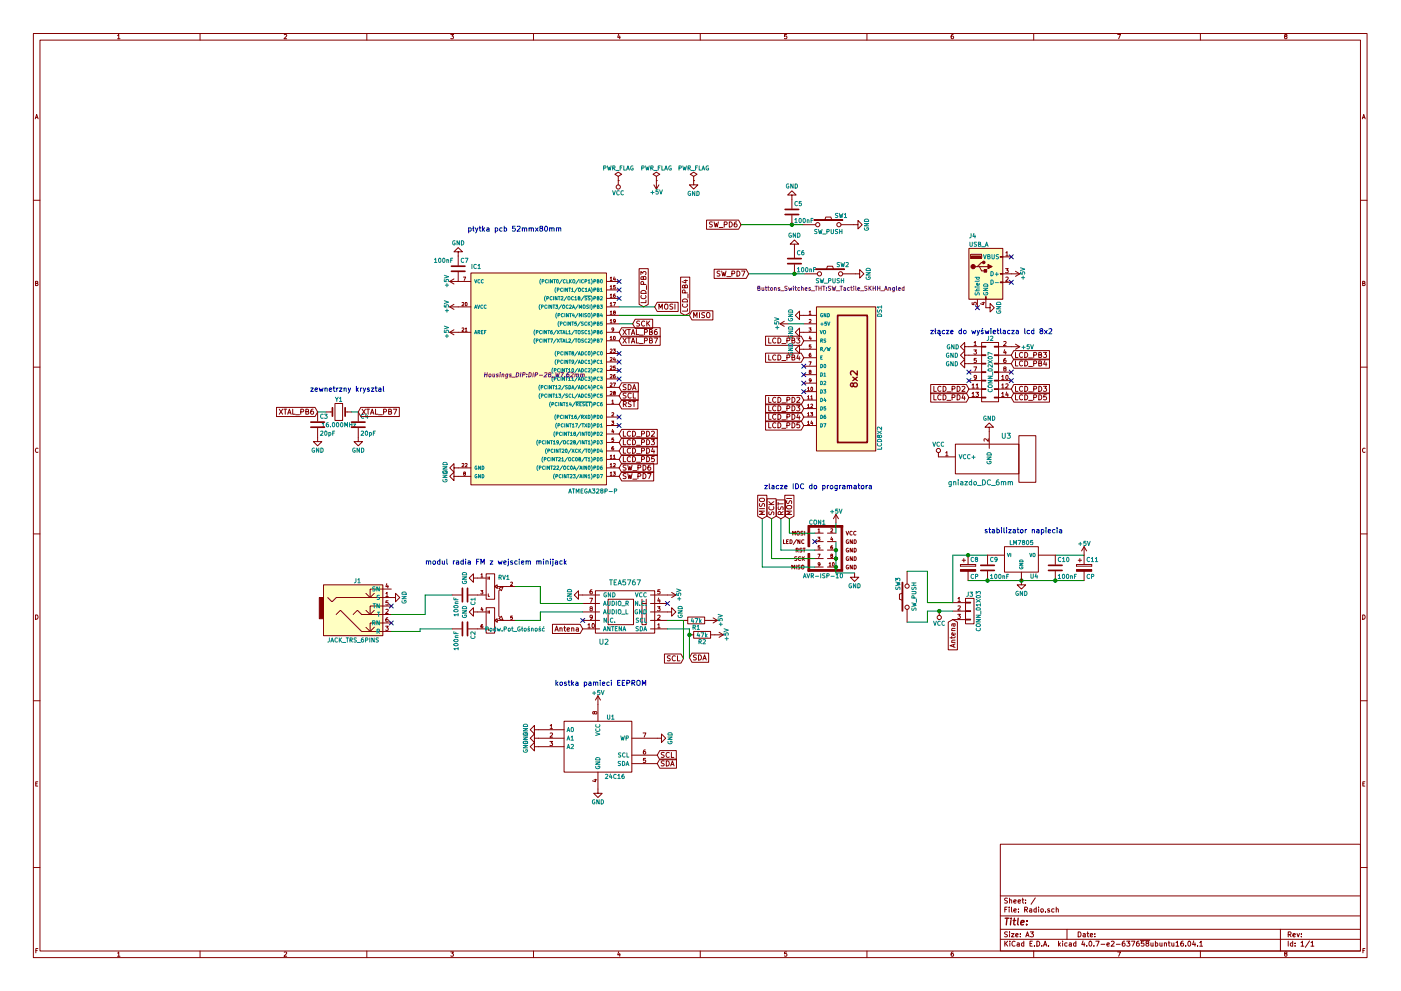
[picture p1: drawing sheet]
EESchema Schematic File Version 2
LIBS:Radio-rescue
LIBS:Radio-cache
EELAYER 25 0
EELAYER END
$Descr A3 16535 11693
encoding utf-8
Sheet 1 1
Title ""
Date ""
Rev ""
Comp ""
Comment1 ""
Comment2 ""
Comment3 ""
Comment4 ""
$EndDescr
$Comp
L AVR-ISP-10 CON1
U 1 1
P 9820 6490
F 0 "CON1" H 9650 6820 50  0000 C CNN
F 1 "AVR-ISP-10" H 9480 6160 50  0000 L BNN
F 2 "Connectors:IDC_Header_Straight_10pins" V 9070 6540 50  0001 C CNN
F 3 "" H 9820 6490 50  0000 C CNN
	1    9820 6490
	1    0    0    -1  
$EndComp
$Comp
L GND #PWR01
U 1 1
P 10090 6760
F 0 "#PWR01" H 10090 6510 50  0001 C CNN
F 1 "GND" H 10090 6610 50  0000 C CNN
F 2 "" H 10090 6760 50  0000 C CNN
F 3 "" H 10090 6760 50  0000 C CNN
	1    10090 6760
	1    0    0    -1  
$EndComp
$Comp
L +5V #PWR02
U 1 1
P 9870 6170
F 0 "#PWR02" H 9870 6020 50  0001 C CNN
F 1 "+5V" H 9870 6310 50  0000 C CNN
F 2 "" H 9870 6170 50  0000 C CNN
F 3 "" H 9870 6170 50  0000 C CNN
	1    9870 6170
	1    0    0    -1  
$EndComp
NoConn ~ 9620 6390
Text GLabel 9000 6120 1    60   Input ~ 0
MISO
Text GLabel 8140 3720 2    60   Input ~ 0
MISO
Text GLabel 9110 6120 1    60   Input ~ 0
SCK
Text GLabel 7470 3820 2    60   Input ~ 0
SCK
Text GLabel 9220 6120 1    60   Input ~ 0
RST
Text GLabel 9320 6120 1    60   Input ~ 0
MOSI
Text GLabel 7310 4770 2    60   Input ~ 0
RST
Text GLabel 7730 3620 2    60   Input ~ 0
MOSI
$Comp
L LCD8X2 DS1
U 1 1
P 9990 4470
F 0 "DS1" H 9190 4870 50  0000 C CNN
F 1 "LCD8X2" H 10690 4870 50  0000 C CNN
F 2 "" H 9990 4420 50  0001 C CIN
F 3 "" H 9990 4470 50  0000 C CNN
	1    9990 4470
	0    1    1    0   
$EndComp
$Comp
L GND #PWR03
U 1 1
P 9490 3720
F 0 "#PWR03" H 9490 3470 50  0001 C CNN
F 1 "GND" H 9490 3570 50  0000 C CNN
F 2 "" H 9490 3720 50  0000 C CNN
F 3 "" H 9490 3720 50  0000 C CNN
	1    9490 3720
	0    1    1    0   
$EndComp
$Comp
L +5V #PWR04
U 1 1
P 9310 3820
F 0 "#PWR04" H 9310 3670 50  0001 C CNN
F 1 "+5V" H 9310 3960 50  0000 C CNN
F 2 "" H 9310 3820 50  0000 C CNN
F 3 "" H 9310 3820 50  0000 C CNN
	1    9310 3820
	0    -1   -1   0   
$EndComp
$Comp
L GND #PWR05
U 1 1
P 9490 3920
F 0 "#PWR05" H 9490 3670 50  0001 C CNN
F 1 "GND" H 9490 3770 50  0000 C CNN
F 2 "" H 9490 3920 50  0000 C CNN
F 3 "" H 9490 3920 50  0000 C CNN
	1    9490 3920
	0    1    1    0   
$EndComp
Text GLabel 9490 4020 0    60   Input ~ 0
LCD_PB3
$Comp
L GND #PWR06
U 1 1
P 9490 4120
F 0 "#PWR06" H 9490 3870 50  0001 C CNN
F 1 "GND" H 9490 3970 50  0000 C CNN
F 2 "" H 9490 4120 50  0000 C CNN
F 3 "" H 9490 4120 50  0000 C CNN
	1    9490 4120
	0    1    1    0   
$EndComp
Text GLabel 9490 4220 0    60   Input ~ 0
LCD_PB4
NoConn ~ 9490 4320
NoConn ~ 9490 4420
NoConn ~ 9490 4520
NoConn ~ 9490 4620
Text GLabel 9490 4720 0    60   Input ~ 0
LCD_PD2
Text GLabel 9490 4820 0    60   Input ~ 0
LCD_PD3
Text GLabel 9490 4920 0    60   Input ~ 0
LCD_PD4
Text GLabel 9490 5020 0    60   Input ~ 0
LCD_PD5
Text GLabel 7600 3620 1    60   Input ~ 0
LCD_PB3
Text GLabel 8090 3720 1    60   Input ~ 0
LCD_PB4
Text GLabel 7310 5120 2    60   Input ~ 0
LCD_PD2
Text GLabel 7310 5220 2    60   Input ~ 0
LCD_PD3
Text GLabel 7310 5320 2    60   Input ~ 0
LCD_PD4
Text GLabel 7310 5420 2    60   Input ~ 0
LCD_PD5
$Comp
L Crystal Y1
U 1 1
P 4000 4860
F 0 "Y1" H 4000 5010 50  0000 C CNN
F 1 "16.000MHz" H 4000 4710 50  0000 C CNN
F 2 "Crystals:Crystal_HC18-U_Vertical" H 4000 4860 50  0001 C CNN
F 3 "" H 4000 4860 50  0000 C CNN
	1    4000 4860
	1    0    0    -1  
$EndComp
$Comp
L C C3
U 1 1
P 3750 5010
F 0 "C3" H 3775 5110 50  0000 L CNN
F 1 "20pF" H 3775 4910 50  0000 L CNN
F 2 "Capacitors_THT:CP_Radial_Tantal_D4.5mm_P2.50mm" H 3788 4860 50  0001 C CNN
F 3 "" H 3750 5010 50  0000 C CNN
	1    3750 5010
	1    0    0    -1  
$EndComp
$Comp
L C C4
U 1 1
P 4230 5010
F 0 "C4" H 4255 5110 50  0000 L CNN
F 1 "20pF" H 4255 4910 50  0000 L CNN
F 2 "Capacitors_THT:CP_Radial_Tantal_D4.5mm_P2.50mm" H 4268 4860 50  0001 C CNN
F 3 "" H 4230 5010 50  0000 C CNN
	1    4230 5010
	1    0    0    -1  
$EndComp
$Comp
L GND #PWR07
U 1 1
P 3750 5160
F 0 "#PWR07" H 3750 4910 50  0001 C CNN
F 1 "GND" H 3750 5010 50  0000 C CNN
F 2 "" H 3750 5160 50  0000 C CNN
F 3 "" H 3750 5160 50  0000 C CNN
	1    3750 5160
	1    0    0    -1  
$EndComp
$Comp
L GND #PWR08
U 1 1
P 4230 5160
F 0 "#PWR08" H 4230 4910 50  0001 C CNN
F 1 "GND" H 4230 5010 50  0000 C CNN
F 2 "" H 4230 5160 50  0000 C CNN
F 3 "" H 4230 5160 50  0000 C CNN
	1    4230 5160
	1    0    0    -1  
$EndComp
Text GLabel 3750 4860 0    60   Input ~ 0
XTAL_PB6
Text GLabel 4230 4860 2    60   Input ~ 0
XTAL_PB7
Text GLabel 7310 3920 2    60   Input ~ 0
XTAL_PB6
Text GLabel 7310 4020 2    60   Input ~ 0
XTAL_PB7
$Comp
L ATMEGA328P-P IC1
U 1 1
P 6310 4420
F 0 "IC1" H 5560 5670 50  0000 L BNN
F 1 "ATMEGA328P-P" H 6710 3020 50  0000 L BNN
F 2 "Housings_DIP:DIP-28_W7.62mm" H 6310 4420 50  0000 C CIN
F 3 "" H 6310 4420 50  0000 C CNN
	1    6310 4420
	1    0    0    -1  
$EndComp
$Comp
L GND #PWR09
U 1 1
P 5410 5520
F 0 "#PWR09" H 5410 5270 50  0001 C CNN
F 1 "GND" H 5410 5370 50  0000 C CNN
F 2 "" H 5410 5520 50  0000 C CNN
F 3 "" H 5410 5520 50  0000 C CNN
	1    5410 5520
	0    1    1    0   
$EndComp
$Comp
L GND #PWR010
U 1 1
P 5410 5620
F 0 "#PWR010" H 5410 5370 50  0001 C CNN
F 1 "GND" H 5410 5470 50  0000 C CNN
F 2 "" H 5410 5620 50  0000 C CNN
F 3 "" H 5410 5620 50  0000 C CNN
	1    5410 5620
	0    1    1    0   
$EndComp
$Comp
L +5V #PWR011
U 1 1
P 5410 3920
F 0 "#PWR011" H 5410 3770 50  0001 C CNN
F 1 "+5V" H 5410 4060 50  0000 C CNN
F 2 "" H 5410 3920 50  0000 C CNN
F 3 "" H 5410 3920 50  0000 C CNN
	1    5410 3920
	0    -1   -1   0   
$EndComp
$Comp
L +5V #PWR012
U 1 1
P 5410 3620
F 0 "#PWR012" H 5410 3470 50  0001 C CNN
F 1 "+5V" H 5410 3760 50  0000 C CNN
F 2 "" H 5410 3620 50  0000 C CNN
F 3 "" H 5410 3620 50  0000 C CNN
	1    5410 3620
	0    -1   -1   0   
$EndComp
$Comp
L +5V #PWR013
U 1 1
P 5410 3320
F 0 "#PWR013" H 5410 3170 50  0001 C CNN
F 1 "+5V" H 5410 3460 50  0000 C CNN
F 2 "" H 5410 3320 50  0000 C CNN
F 3 "" H 5410 3320 50  0000 C CNN
	1    5410 3320
	0    -1   -1   0   
$EndComp
$Comp
L SW_PUSH SW2
U 1 1
P 9800 3230
F 0 "SW2" H 9950 3340 50  0000 C CNN
F 1 "SW_PUSH" H 9800 3150 50  0000 C CNN
F 2 "Buttons_Switches_THT:SW_Tactile_SKHH_Angled" H 9810 3060 50  0000 C CNN
F 3 "" H 9800 3230 50  0000 C CNN
	1    9800 3230
	1    0    0    -1  
$EndComp
$Comp
L GND #PWR014
U 1 1
P 10100 3230
F 0 "#PWR014" H 10100 2980 50  0001 C CNN
F 1 "GND" H 10100 3080 50  0000 C CNN
F 2 "" H 10100 3230 50  0000 C CNN
F 3 "" H 10100 3230 50  0000 C CNN
	1    10100 3230
	0    -1   -1   0   
$EndComp
$Comp
L C C6
U 1 1
P 9380 3080
F 0 "C6" H 9405 3180 50  0000 L CNN
F 1 "100nF" H 9405 2980 50  0000 L CNN
F 2 "Capacitors_THT:CP_Radial_Tantal_D4.5mm_P2.50mm" H 9418 2930 50  0001 C CNN
F 3 "" H 9380 3080 50  0000 C CNN
	1    9380 3080
	1    0    0    -1  
$EndComp
$Comp
L GND #PWR015
U 1 1
P 9380 2930
F 0 "#PWR015" H 9380 2680 50  0001 C CNN
F 1 "GND" H 9380 2780 50  0000 C CNN
F 2 "" H 9380 2930 50  0000 C CNN
F 3 "" H 9380 2930 50  0000 C CNN
	1    9380 2930
	-1   0    0    1   
$EndComp
$Comp
L SW_PUSH SW1
U 1 1
P 9780 2650
F 0 "SW1" H 9930 2760 50  0000 C CNN
F 1 "SW_PUSH" H 9780 2570 50  0000 C CNN
F 2 "Buttons_Switches_THT:SW_Tactile_SKHH_Angled" H 9780 2650 50  0001 C CNN
F 3 "" H 9780 2650 50  0000 C CNN
	1    9780 2650
	1    0    0    -1  
$EndComp
$Comp
L GND #PWR016
U 1 1
P 10080 2650
F 0 "#PWR016" H 10080 2400 50  0001 C CNN
F 1 "GND" H 10080 2500 50  0000 C CNN
F 2 "" H 10080 2650 50  0000 C CNN
F 3 "" H 10080 2650 50  0000 C CNN
	1    10080 2650
	0    -1   -1   0   
$EndComp
$Comp
L C C5
U 1 1
P 9350 2500
F 0 "C5" H 9375 2600 50  0000 L CNN
F 1 "100nF" H 9375 2400 50  0000 L CNN
F 2 "Capacitors_THT:CP_Radial_Tantal_D4.5mm_P2.50mm" H 9388 2350 50  0001 C CNN
F 3 "" H 9350 2500 50  0000 C CNN
	1    9350 2500
	1    0    0    -1  
$EndComp
$Comp
L GND #PWR017
U 1 1
P 9350 2350
F 0 "#PWR017" H 9350 2100 50  0001 C CNN
F 1 "GND" H 9350 2200 50  0000 C CNN
F 2 "" H 9350 2350 50  0000 C CNN
F 3 "" H 9350 2350 50  0000 C CNN
	1    9350 2350
	-1   0    0    1   
$EndComp
Text GLabel 8750 2650 0    60   Input ~ 0
SW_PD6
Text GLabel 8840 3230 0    60   Input ~ 0
SW_PD7
Text GLabel 7310 5520 2    60   Input ~ 0
SW_PD6
Text GLabel 7310 5620 2    60   Input ~ 0
SW_PD7
$Comp
L TEA5767-RESCUE-Radio U2
U 1 1
P 7730 7620
F 0 "U2" H 7130 7670 60  0000 C CNN
F 1 "TEA5767" H 7380 8370 60  0000 C CNN
F 2 "custom:TEA5767" H 7530 7670 60  0001 C CNN
F 3 "" H 7530 7670 60  0001 C CNN
	1    7730 7620
	1    0    0    -1  
$EndComp
$Comp
L GND #PWR018
U 1 1
P 7880 7220
F 0 "#PWR018" H 7880 6970 50  0001 C CNN
F 1 "GND" H 7880 7070 50  0000 C CNN
F 2 "" H 7880 7220 50  0000 C CNN
F 3 "" H 7880 7220 50  0000 C CNN
	1    7880 7220
	0    -1   -1   0   
$EndComp
$Comp
L GND #PWR019
U 1 1
P 6880 7020
F 0 "#PWR019" H 6880 6770 50  0001 C CNN
F 1 "GND" H 6880 6870 50  0000 C CNN
F 2 "" H 6880 7020 50  0000 C CNN
F 3 "" H 6880 7020 50  0000 C CNN
	1    6880 7020
	0    1    1    0   
$EndComp
NoConn ~ 7880 7120
NoConn ~ 6880 7320
$Comp
L +5V #PWR020
U 1 1
P 7880 7020
F 0 "#PWR020" H 7880 6870 50  0001 C CNN
F 1 "+5V" H 7880 7160 50  0000 C CNN
F 2 "" H 7880 7020 50  0000 C CNN
F 3 "" H 7880 7020 50  0000 C CNN
	1    7880 7020
	0    1    1    0   
$EndComp
Text GLabel 6880 7420 0    60   Input ~ 0
Antena
$Comp
L R R1
U 1 1
P 8220 7320
F 0 "R1" V 8300 7320 50  0000 C CNN
F 1 "47k" V 8220 7320 50  0000 C CNN
F 2 "Resistors_THT:R_Axial_DIN0204_L3.6mm_D1.6mm_P7.62mm_Horizontal" V 8150 7320 50  0001 C CNN
F 3 "" H 8220 7320 50  0000 C CNN
	1    8220 7320
	0    1    1    0   
$EndComp
$Comp
L +5V #PWR021
U 1 1
P 8370 7320
F 0 "#PWR021" H 8370 7170 50  0001 C CNN
F 1 "+5V" H 8370 7460 50  0000 C CNN
F 2 "" H 8370 7320 50  0000 C CNN
F 3 "" H 8370 7320 50  0000 C CNN
	1    8370 7320
	0    1    1    0   
$EndComp
$Comp
L R R2
U 1 1
P 8290 7490
F 0 "R2" V 8370 7490 50  0000 C CNN
F 1 "47k" V 8290 7490 50  0000 C CNN
F 2 "Resistors_THT:R_Axial_DIN0204_L3.6mm_D1.6mm_P7.62mm_Horizontal" V 8220 7490 50  0001 C CNN
F 3 "" H 8290 7490 50  0000 C CNN
	1    8290 7490
	0    1    1    0   
$EndComp
$Comp
L +5V #PWR022
U 1 1
P 8440 7490
F 0 "#PWR022" H 8440 7340 50  0001 C CNN
F 1 "+5V" H 8440 7630 50  0000 C CNN
F 2 "" H 8440 7490 50  0000 C CNN
F 3 "" H 8440 7490 50  0000 C CNN
	1    8440 7490
	0    1    1    0   
$EndComp
$Comp
L DUAL_POT RV1
U 1 1
P 5790 7120
F 0 "RV1" H 5950 7430 50  0000 C CNN
F 1 "Podw.Pot_Głośność" H 6080 6820 50  0000 C CNN
F 2 "Pin_Headers:Pin_Header_Straight_2x03_Pitch2.54mm" H 5790 7120 50  0001 C CNN
F 3 "" H 5790 7120 50  0000 C CNN
	1    5790 7120
	1    0    0    -1  
$EndComp
$Comp
L GND #PWR023
U 1 1
P 5640 6820
F 0 "#PWR023" H 5640 6570 50  0001 C CNN
F 1 "GND" H 5640 6670 50  0000 C CNN
F 2 "" H 5640 6820 50  0000 C CNN
F 3 "" H 5640 6820 50  0000 C CNN
	1    5640 6820
	0    1    1    0   
$EndComp
$Comp
L GND #PWR024
U 1 1
P 5640 7220
F 0 "#PWR024" H 5640 6970 50  0001 C CNN
F 1 "GND" H 5640 7070 50  0000 C CNN
F 2 "" H 5640 7220 50  0000 C CNN
F 3 "" H 5640 7220 50  0000 C CNN
	1    5640 7220
	0    1    1    0   
$EndComp
$Comp
L JACK_TRS_6PINS J1
U 1 1
P 4220 7250
F 0 "J1" H 4220 7650 50  0000 C CNN
F 1 "JACK_TRS_6PINS" H 4170 6950 50  0000 C CNN
F 2 "custom:Tayda_3.5mm_stereo_TRS_jack_A-853" H 4320 7100 50  0001 C CNN
F 3 "" H 4320 7100 50  0000 C CNN
	1    4220 7250
	1    0    0    -1  
$EndComp
$Comp
L GND #PWR025
U 1 1
P 4620 7050
F 0 "#PWR025" H 4620 6800 50  0001 C CNN
F 1 "GND" H 4620 6900 50  0000 C CNN
F 2 "" H 4620 7050 50  0000 C CNN
F 3 "" H 4620 7050 50  0000 C CNN
	1    4620 7050
	0    -1   -1   0   
$EndComp
$Comp
L C C1
U 1 1
P 5490 7020
F 0 "C1" H 5515 7120 50  0000 L CNN
F 1 "100nF" H 5515 6920 50  0000 L CNN
F 2 "Capacitors_THT:CP_Radial_Tantal_D4.5mm_P2.50mm" H 5528 6870 50  0001 C CNN
F 3 "" H 5490 7020 50  0000 C CNN
	1    5490 7020
	0    1    1    0   
$EndComp
$Comp
L C C2
U 1 1
P 5490 7420
F 0 "C2" H 5515 7520 50  0000 L CNN
F 1 "100nF" H 5515 7320 50  0000 L CNN
F 2 "Capacitors_THT:CP_Radial_Tantal_D4.5mm_P2.50mm" H 5528 7270 50  0001 C CNN
F 3 "" H 5490 7420 50  0000 C CNN
	1    5490 7420
	0    1    1    0   
$EndComp
Text GLabel 8140 7760 2    60   Input ~ 0
SDA
Text GLabel 8070 7770 0    60   Input ~ 0
SCL
Text GLabel 7310 4570 2    60   Input ~ 0
SDA
Text GLabel 7310 4670 2    60   Input ~ 0
SCL
$Comp
L 24C16 U1
U 1 1
P 7060 8810
F 0 "U1" H 7210 9160 50  0000 C CNN
F 1 "24C16" H 7260 8460 50  0000 C CNN
F 2 "Housings_DIP:DIP-8_W7.62mm" H 7060 8810 50  0001 C CNN
F 3 "" H 7060 8810 50  0000 C CNN
	1    7060 8810
	1    0    0    -1  
$EndComp
$Comp
L +5V #PWR026
U 1 1
P 7060 8310
F 0 "#PWR026" H 7060 8160 50  0001 C CNN
F 1 "+5V" H 7060 8450 50  0000 C CNN
F 2 "" H 7060 8310 50  0000 C CNN
F 3 "" H 7060 8310 50  0000 C CNN
	1    7060 8310
	1    0    0    -1  
$EndComp
$Comp
L GND #PWR027
U 1 1
P 7060 9310
F 0 "#PWR027" H 7060 9060 50  0001 C CNN
F 1 "GND" H 7060 9160 50  0000 C CNN
F 2 "" H 7060 9310 50  0000 C CNN
F 3 "" H 7060 9310 50  0000 C CNN
	1    7060 9310
	1    0    0    -1  
$EndComp
$Comp
L GND #PWR028
U 1 1
P 6360 8610
F 0 "#PWR028" H 6360 8360 50  0001 C CNN
F 1 "GND" H 6360 8460 50  0000 C CNN
F 2 "" H 6360 8610 50  0000 C CNN
F 3 "" H 6360 8610 50  0000 C CNN
	1    6360 8610
	0    1    1    0   
$EndComp
$Comp
L GND #PWR029
U 1 1
P 6360 8710
F 0 "#PWR029" H 6360 8460 50  0001 C CNN
F 1 "GND" H 6360 8560 50  0000 C CNN
F 2 "" H 6360 8710 50  0000 C CNN
F 3 "" H 6360 8710 50  0000 C CNN
	1    6360 8710
	0    1    1    0   
$EndComp
$Comp
L GND #PWR030
U 1 1
P 6360 8810
F 0 "#PWR030" H 6360 8560 50  0001 C CNN
F 1 "GND" H 6360 8660 50  0000 C CNN
F 2 "" H 6360 8810 50  0000 C CNN
F 3 "" H 6360 8810 50  0000 C CNN
	1    6360 8810
	0    1    1    0   
$EndComp
$Comp
L GND #PWR031
U 1 1
P 7760 8710
F 0 "#PWR031" H 7760 8460 50  0001 C CNN
F 1 "GND" H 7760 8560 50  0000 C CNN
F 2 "" H 7760 8710 50  0000 C CNN
F 3 "" H 7760 8710 50  0000 C CNN
	1    7760 8710
	0    -1   -1   0   
$EndComp
Text GLabel 7760 9010 2    60   Input ~ 0
SDA
Text GLabel 7760 8910 2    60   Input ~ 0
SCL
Text Notes 5520 2820 0    60   ~ 0
płytka pcb 52mmx80mm\n\n
Text Notes 10980 3940 0    60   ~ 0
złącze do wyświetlacza lcd 8x2\n
$Comp
L CONN_02X07 J2
U 1 1
P 11690 4390
F 0 "J2" H 11690 4790 50  0000 C CNN
F 1 "CONN_02X07" V 11690 4390 50  0000 C CNN
F 2 "Pin_Headers:Pin_Header_Straight_2x07_Pitch2.54mm" H 11690 3190 50  0001 C CNN
F 3 "" H 11690 3190 50  0001 C CNN
	1    11690 4390
	1    0    0    -1  
$EndComp
$Comp
L GND #PWR032
U 1 1
P 11440 4090
F 0 "#PWR032" H 11440 3840 50  0001 C CNN
F 1 "GND" V 11440 3900 50  0000 C CNN
F 2 "" H 11440 4090 50  0000 C CNN
F 3 "" H 11440 4090 50  0000 C CNN
	1    11440 4090
	0    1    1    0   
$EndComp
$Comp
L +5V #PWR033
U 1 1
P 11940 4090
F 0 "#PWR033" H 11940 3940 50  0001 C CNN
F 1 "+5V" V 11940 4280 50  0000 C CNN
F 2 "" H 11940 4090 50  0000 C CNN
F 3 "" H 11940 4090 50  0000 C CNN
	1    11940 4090
	0    1    1    0   
$EndComp
$Comp
L GND #PWR034
U 1 1
P 11440 4190
F 0 "#PWR034" H 11440 3940 50  0001 C CNN
F 1 "GND" V 11440 3990 50  0000 C CNN
F 2 "" H 11440 4190 50  0000 C CNN
F 3 "" H 11440 4190 50  0000 C CNN
	1    11440 4190
	0    1    1    0   
$EndComp
Text GLabel 11940 4190 2    60   Input ~ 0
LCD_PB3
$Comp
L GND #PWR035
U 1 1
P 11440 4290
F 0 "#PWR035" H 11440 4040 50  0001 C CNN
F 1 "GND" V 11440 4090 50  0000 C CNN
F 2 "" H 11440 4290 50  0000 C CNN
F 3 "" H 11440 4290 50  0000 C CNN
	1    11440 4290
	0    1    1    0   
$EndComp
Text GLabel 11940 4290 2    60   Input ~ 0
LCD_PB4
NoConn ~ 11440 4390
NoConn ~ 11940 4390
NoConn ~ 11440 4490
NoConn ~ 11940 4490
Text GLabel 11440 4590 0    60   Input ~ 0
LCD_PD2
Text GLabel 11940 4590 2    60   Input ~ 0
LCD_PD3
Text GLabel 11440 4690 0    60   Input ~ 0
LCD_PD4
Text GLabel 11940 4690 2    60   Input ~ 0
LCD_PD5
NoConn ~ 7310 3320
NoConn ~ 7310 3420
NoConn ~ 7310 3520
NoConn ~ 7310 4170
NoConn ~ 7310 4270
NoConn ~ 7310 4370
NoConn ~ 7310 4470
NoConn ~ 7310 4920
NoConn ~ 7310 5020
$Comp
L C C7
U 1 1
P 5410 3170
F 0 "C7" H 5435 3270 50  0000 L CNN
F 1 "100nF" H 5120 3270 50  0000 L CNN
F 2 "Capacitors_THT:CP_Radial_Tantal_D4.5mm_P2.50mm" H 5448 3020 50  0001 C CNN
F 3 "" H 5410 3170 50  0000 C CNN
	1    5410 3170
	1    0    0    -1  
$EndComp
$Comp
L GND #PWR036
U 1 1
P 5410 3020
F 0 "#PWR036" H 5410 2770 50  0001 C CNN
F 1 "GND" H 5410 2870 50  0000 C CNN
F 2 "" H 5410 3020 50  0000 C CNN
F 3 "" H 5410 3020 50  0000 C CNN
	1    5410 3020
	-1   0    0    1   
$EndComp
$Comp
L PWR_FLAG #FLG037
U 1 1
P 8190 2130
F 0 "#FLG037" H 8190 2205 50  0001 C CNN
F 1 "PWR_FLAG" H 8190 2280 50  0000 C CNN
F 2 "" H 8190 2130 50  0001 C CNN
F 3 "" H 8190 2130 50  0001 C CNN
	1    8190 2130
	1    0    0    -1  
$EndComp
$Comp
L GND #PWR038
U 1 1
P 8190 2130
F 0 "#PWR038" H 8190 1880 50  0001 C CNN
F 1 "GND" H 8190 1980 50  0000 C CNN
F 2 "" H 8190 2130 50  0001 C CNN
F 3 "" H 8190 2130 50  0001 C CNN
	1    8190 2130
	1    0    0    -1  
$EndComp
$Comp
L PWR_FLAG #FLG039
U 1 1
P 7750 2130
F 0 "#FLG039" H 7750 2205 50  0001 C CNN
F 1 "PWR_FLAG" H 7750 2280 50  0000 C CNN
F 2 "" H 7750 2130 50  0001 C CNN
F 3 "" H 7750 2130 50  0001 C CNN
	1    7750 2130
	1    0    0    -1  
$EndComp
$Comp
L +5V #PWR040
U 1 1
P 7750 2130
F 0 "#PWR040" H 7750 1980 50  0001 C CNN
F 1 "+5V" H 7750 2270 50  0000 C CNN
F 2 "" H 7750 2130 50  0001 C CNN
F 3 "" H 7750 2130 50  0001 C CNN
	1    7750 2130
	-1   0    0    1   
$EndComp
NoConn ~ 4620 7150
NoConn ~ 4620 7350
$Comp
L gniazdo_DC_6mm U3
U 1 1
P 11280 5590
F 0 "U3" H 11880 6040 60  0000 C CNN
F 1 "gniazdo_DC_6mm" H 11580 5490 60  0000 C CNN
F 2 "elem_styk:gniazdo_DC_6mm" H 11180 5840 60  0001 C CNN
F 3 "" H 11180 5840 60  0001 C CNN
	1    11280 5590
	1    0    0    -1  
$EndComp
$Comp
L VCC #PWR041
U 1 1
P 11080 5390
F 0 "#PWR041" H 11080 5240 50  0001 C CNN
F 1 "VCC" H 11080 5540 50  0000 C CNN
F 2 "" H 11080 5390 50  0001 C CNN
F 3 "" H 11080 5390 50  0001 C CNN
	1    11080 5390
	1    0    0    -1  
$EndComp
$Comp
L GND #PWR042
U 1 1
P 11680 5090
F 0 "#PWR042" H 11680 4840 50  0001 C CNN
F 1 "GND" H 11680 4940 50  0000 C CNN
F 2 "" H 11680 5090 50  0001 C CNN
F 3 "" H 11680 5090 50  0001 C CNN
	1    11680 5090
	-1   0    0    1   
$EndComp
$Comp
L PWR_FLAG #FLG043
U 1 1
P 7300 2130
F 0 "#FLG043" H 7300 2205 50  0001 C CNN
F 1 "PWR_FLAG" H 7300 2280 50  0000 C CNN
F 2 "" H 7300 2130 50  0001 C CNN
F 3 "" H 7300 2130 50  0001 C CNN
	1    7300 2130
	1    0    0    -1  
$EndComp
$Comp
L VCC #PWR044
U 1 1
P 7300 2130
F 0 "#PWR044" H 7300 1980 50  0001 C CNN
F 1 "VCC" H 7300 2280 50  0000 C CNN
F 2 "" H 7300 2130 50  0001 C CNN
F 3 "" H 7300 2130 50  0001 C CNN
	1    7300 2130
	-1   0    0    1   
$EndComp
$Comp
L C C9
U 1 1
P 11660 6700
F 0 "C9" H 11685 6800 50  0000 L CNN
F 1 "100nF" H 11685 6600 50  0000 L CNN
F 2 "Capacitors_THT:CP_Radial_Tantal_D4.5mm_P2.50mm" H 11698 6550 50  0001 C CNN
F 3 "" H 11660 6700 50  0000 C CNN
	1    11660 6700
	1    0    0    -1  
$EndComp
$Comp
L C C10
U 1 1
P 12460 6700
F 0 "C10" H 12485 6800 50  0000 L CNN
F 1 "100nF" H 12485 6600 50  0000 L CNN
F 2 "Capacitors_THT:CP_Radial_Tantal_D4.5mm_P2.50mm" H 12498 6550 50  0001 C CNN
F 3 "" H 12460 6700 50  0000 C CNN
	1    12460 6700
	1    0    0    -1  
$EndComp
$Comp
L CP C8
U 1 1
P 11430 6700
F 0 "C8" H 11455 6800 50  0000 L CNN
F 1 "CP" H 11455 6600 50  0000 L CNN
F 2 "Capacitors_THT:CP_Radial_D5.0mm_P2.50mm" H 11468 6550 50  0001 C CNN
F 3 "" H 11430 6700 50  0001 C CNN
	1    11430 6700
	1    0    0    -1  
$EndComp
$Comp
L CP C11
U 1 1
P 12800 6700
F 0 "C11" H 12825 6800 50  0000 L CNN
F 1 "CP" H 12825 6600 50  0000 L CNN
F 2 "Capacitors_THT:CP_Radial_D5.0mm_P2.50mm" H 12838 6550 50  0001 C CNN
F 3 "" H 12800 6700 50  0001 C CNN
	1    12800 6700
	1    0    0    -1  
$EndComp
$Comp
L VCC #PWR045
U 1 1
P 11090 7210
F 0 "#PWR045" H 11090 7060 50  0001 C CNN
F 1 "VCC" H 11090 7360 50  0000 C CNN
F 2 "" H 11090 7210 50  0001 C CNN
F 3 "" H 11090 7210 50  0001 C CNN
	1    11090 7210
	-1   0    0    1   
$EndComp
$Comp
L GND #PWR046
U 1 1
P 12060 6850
F 0 "#PWR046" H 12060 6600 50  0001 C CNN
F 1 "GND" H 12060 6700 50  0000 C CNN
F 2 "" H 12060 6850 50  0001 C CNN
F 3 "" H 12060 6850 50  0001 C CNN
	1    12060 6850
	1    0    0    -1  
$EndComp
$Comp
L +5V #PWR047
U 1 1
P 12800 6550
F 0 "#PWR047" H 12800 6400 50  0001 C CNN
F 1 "+5V" H 12800 6690 50  0000 C CNN
F 2 "" H 12800 6550 50  0001 C CNN
F 3 "" H 12800 6550 50  0001 C CNN
	1    12800 6550
	1    0    0    -1  
$EndComp
$Comp
L USB_A J4
U 1 1
P 11640 3230
F 0 "J4" H 11440 3680 50  0000 L CNN
F 1 "USB_A" H 11440 3580 50  0000 L CNN
F 2 "Connectors:USB_A" H 11790 3180 50  0001 C CNN
F 3 "" H 11790 3180 50  0001 C CNN
	1    11640 3230
	1    0    0    -1  
$EndComp
$Comp
L GND #PWR048
U 1 1
P 11640 3630
F 0 "#PWR048" H 11640 3380 50  0001 C CNN
F 1 "GND" H 11640 3480 50  0000 C CNN
F 2 "" H 11640 3630 50  0001 C CNN
F 3 "" H 11640 3630 50  0001 C CNN
	1    11640 3630
	0    -1   -1   0   
$EndComp
$Comp
L +5V #PWR049
U 1 1
P 11940 3230
F 0 "#PWR049" H 11940 3080 50  0001 C CNN
F 1 "+5V" H 11940 3370 50  0000 C CNN
F 2 "" H 11940 3230 50  0001 C CNN
F 3 "" H 11940 3230 50  0001 C CNN
	1    11940 3230
	0    1    1    0   
$EndComp
NoConn ~ 11940 3030
NoConn ~ 11940 3330
NoConn ~ 11540 3630
Text GLabel 11250 7310 3    60   Input ~ 0
Antena
$Comp
L SW_PUSH SW3
U 1 1
P 10710 7040
F 0 "SW3" H 10860 7150 50  0000 C CNN
F 1 "SW_PUSH" H 10710 6960 50  0000 C CNN
F 2 "Buttons_Switches_THT:SW_Tactile_SKHH_Angled" H 10710 7040 50  0001 C CNN
F 3 "" H 10710 7040 50  0000 C CNN
	1    10710 7040
	0    -1   -1   0   
$EndComp
$Comp
L CONN_01X03 J3
U 1 1
P 11450 7210
F 0 "J3" H 11450 7410 50  0000 C CNN
F 1 "CONN_01X03" V 11550 7210 50  0000 C CNN
F 2 "Pin_Headers:Pin_Header_Straight_1x03_Pitch2.54mm" H 11450 7210 50  0001 C CNN
F 3 "" H 11450 7210 50  0001 C CNN
	1    11450 7210
	1    0    0    -1  
$EndComp
Wire Wire Line
	9870 6390 9870 6760
Connection ~ 9870 6490
Connection ~ 9870 6590
Wire Wire Line
	9870 6760 10090 6760
Connection ~ 9870 6690
Wire Wire Line
	9870 6290 9870 6170
Wire Wire Line
	9620 6290 9320 6290
Wire Wire Line
	9320 6290 9320 6120
Wire Wire Line
	9620 6490 9220 6490
Wire Wire Line
	9220 6490 9220 6120
Wire Wire Line
	9620 6590 9110 6590
Wire Wire Line
	9110 6590 9110 6120
Wire Wire Line
	9620 6690 9000 6690
Wire Wire Line
	9000 6690 9000 6120
Wire Wire Line
	9310 3820 9490 3820
Wire Wire Line
	7310 3620 7730 3620
Wire Wire Line
	7310 3720 8140 3720
Wire Wire Line
	3750 4860 3850 4860
Wire Wire Line
	4150 4860 4230 4860
Wire Wire Line
	7470 3820 7310 3820
Wire Wire Line
	8840 3230 9500 3230
Wire Wire Line
	8750 2650 9480 2650
Connection ~ 9350 2650
Connection ~ 9380 3230
Wire Wire Line
	7880 7420 8140 7420
Wire Wire Line
	8140 7420 8140 7760
Wire Wire Line
	8070 7770 8070 7320
Wire Wire Line
	8070 7320 7880 7320
Connection ~ 8140 7490
Wire Wire Line
	6380 7120 6880 7120
Wire Wire Line
	6380 7120 6380 6920
Wire Wire Line
	6380 6920 6090 6920
Wire Wire Line
	6880 7220 6380 7220
Wire Wire Line
	6380 7220 6380 7320
Wire Wire Line
	6380 7320 6090 7320
Wire Wire Line
	5340 7020 5020 7020
Wire Wire Line
	5020 7020 5020 7250
Wire Wire Line
	5020 7250 4620 7250
Wire Wire Line
	5340 7420 4960 7420
Wire Wire Line
	4960 7420 4960 7450
Wire Wire Line
	4960 7450 4620 7450
Wire Wire Line
	11430 6850 12800 6850
Connection ~ 11660 6850
Connection ~ 12460 6850
Wire Wire Line
	12800 6550 12460 6550
Wire Wire Line
	11250 6550 11660 6550
Connection ~ 12060 6850
Wire Wire Line
	10710 7340 10950 7340
Wire Wire Line
	10950 7340 10950 7210
Wire Wire Line
	10950 7210 11250 7210
Wire Wire Line
	10710 6740 10950 6740
Wire Wire Line
	10950 6740 10950 7110
Wire Wire Line
	10950 7110 11250 7110
Connection ~ 11090 7210
Wire Wire Line
	11250 7110 11250 6550
Connection ~ 11430 6550
Text Notes 11620 6290 0    60   ~ 0
stabilizator napiecia\n
Text Notes 9020 5770 0    60   ~ 0
zlacze IDC do programatora\n
Text Notes 6550 8180 0    60   ~ 0
kostka pamieci EEPROM\n\n
Text Notes 5020 6660 0    60   ~ 0
modul radia FM z wejsciem minijack\n
Text Notes 3660 4620 0    60   ~ 0
zewnetrzny krysztal \n
$Comp
L LM7805 U4
U 1 1
P 12060 6600
F 0 "U4" H 12210 6404 50  0000 C CNN
F 1 "LM7805" H 12060 6800 50  0000 C CNN
F 2 "elem_styk:LM7805" H 12060 6600 50  0001 C CNN
F 3 "" H 12060 6600 50  0001 C CNN
	1    12060 6600
	1    0    0    -1  
$EndComp
$EndSCHEMATC
